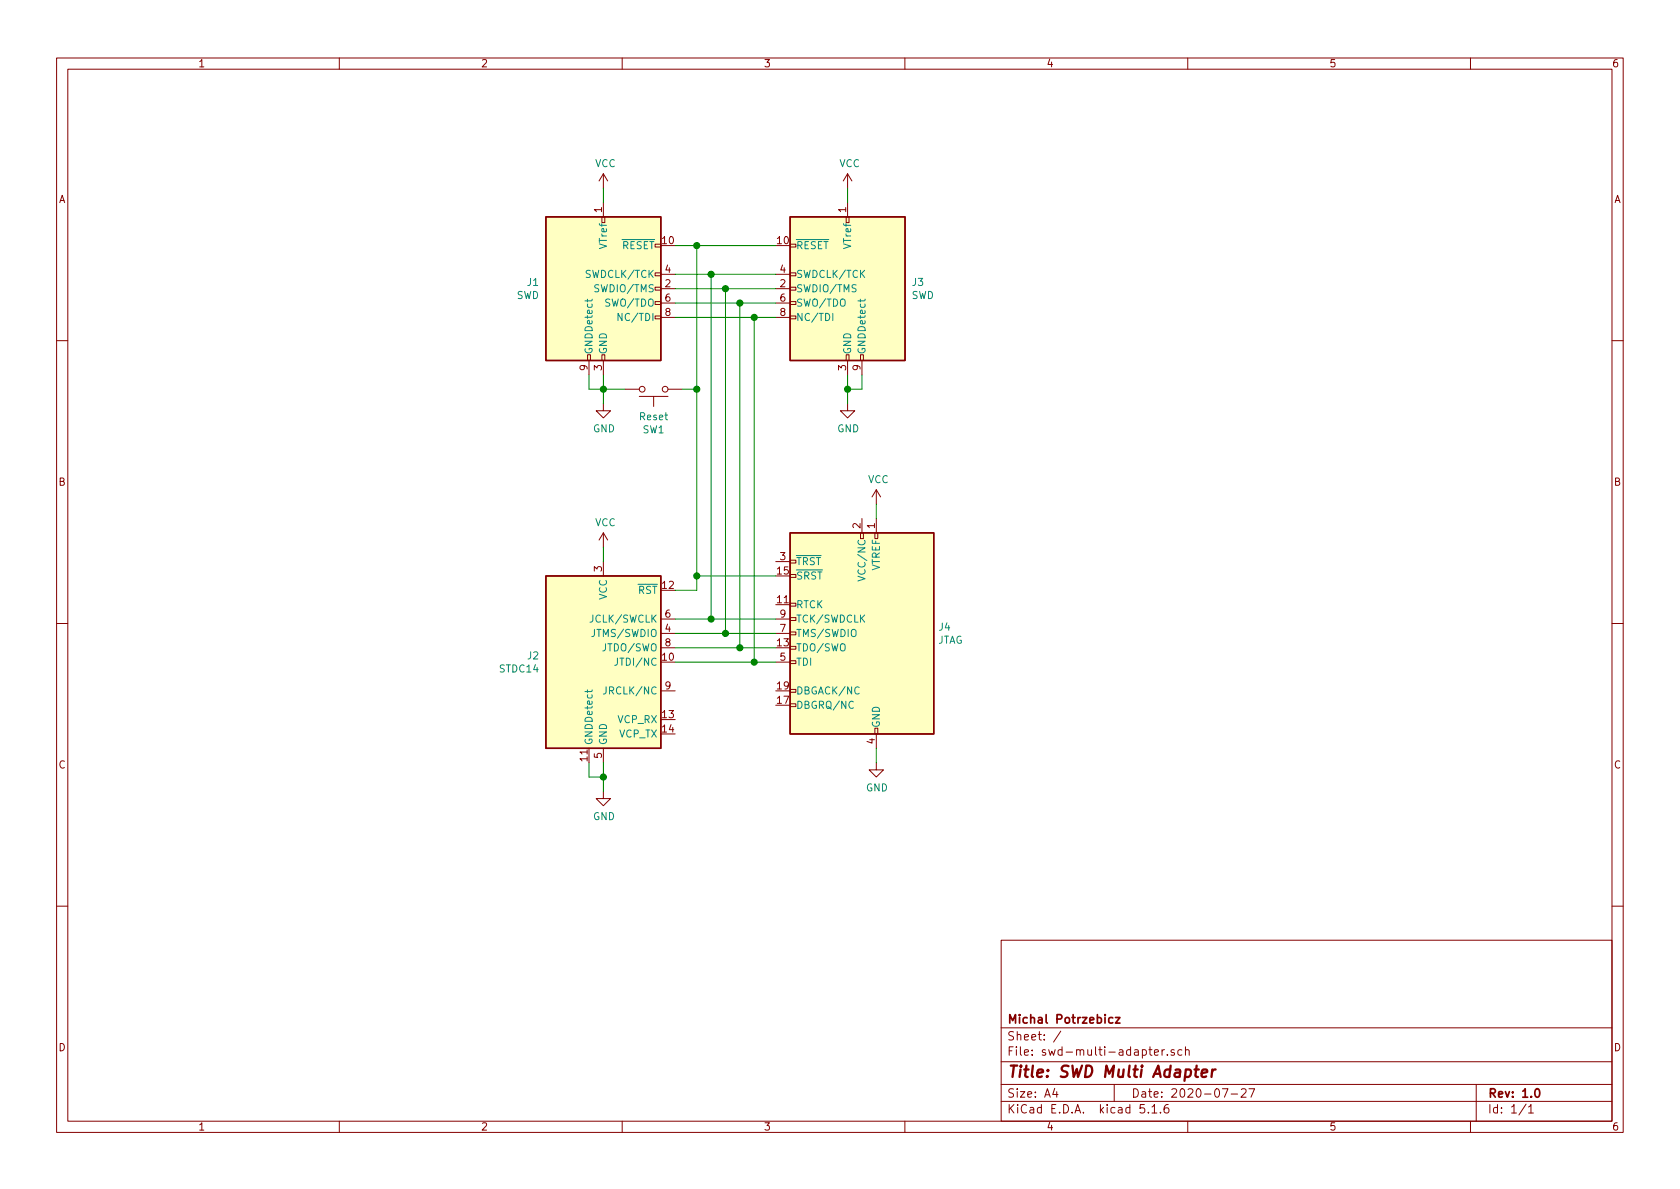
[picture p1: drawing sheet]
EESchema Schematic File Version 4
EELAYER 30 0
EELAYER END
$Descr A4 11693 8268
encoding utf-8
Sheet 1 1
Title "SWD Multi Adapter"
Date "2020-07-27"
Rev "1.0"
Comp "Michal Potrzebicz"
Comment1 ""
Comment2 ""
Comment3 ""
Comment4 ""
$EndDescr
$Comp
L Connector:Conn_ARM_JTAG_SWD_10 J1
U 1 1
P 4200 2000
F 0 "J1" H 3756 2046 50  0000 R CNN
F 1 "SWD" H 3756 1955 50  0000 R CNN
F 2 "Connector_PinHeader_1.27mm:PinHeader_2x05_P1.27mm_Vertical_SMD" H 4200 2000 50  0001 C CNN
F 3 "http://infocenter.arm.com/help/topic/com.arm.doc.ddi0314h/DDI0314H_coresight_components_trm.pdf" V 3850 750 50  0001 C CNN
	1    4200 2000
	1    0    0    -1  
$EndComp
$Comp
L Connector:Conn_ARM_JTAG_SWD_10 J3
U 1 1
P 5900 2000
F 0 "J3" H 5456 2046 50  0000 R CNN
F 1 "SWD" H 5456 1955 50  0000 R CNN
F 2 "Connector_IDC:IDC-Header_2x05_P2.54mm_Vertical" H 5900 2000 50  0001 C CNN
F 3 "http://infocenter.arm.com/help/topic/com.arm.doc.ddi0314h/DDI0314H_coresight_components_trm.pdf" V 5550 750 50  0001 C CNN
	1    5900 2000
	-1   0    0    -1  
$EndComp
Wire Wire Line
	4700 1700 4850 1700
Wire Wire Line
	4700 1900 4950 1900
Wire Wire Line
	4700 2000 5050 2000
Wire Wire Line
	4700 2100 5150 2100
Wire Wire Line
	4700 2200 5250 2200
Wire Wire Line
	4100 2600 4100 2700
Wire Wire Line
	4100 2700 4200 2700
Wire Wire Line
	6000 2700 6000 2600
Wire Wire Line
	5900 2600 5900 2700
Connection ~ 5900 2700
Wire Wire Line
	5900 2700 6000 2700
Wire Wire Line
	4200 2600 4200 2700
Wire Wire Line
	4200 1400 4200 1300
$Comp
L power:GND #PWR0101
U 1 1
P 5900 2800
F 0 "#PWR0101" H 5900 2550 50  0001 C CNN
F 1 "GND" H 5905 2627 50  0000 C CNN
F 2 "" H 5900 2800 50  0001 C CNN
F 3 "" H 5900 2800 50  0001 C CNN
	1    5900 2800
	1    0    0    -1  
$EndComp
Wire Wire Line
	5900 2800 5900 2700
$Comp
L Connector:Conn_ST_STDC14 J2
U 1 1
P 4200 4600
F 0 "J2" H 3757 4646 50  0000 R CNN
F 1 "STDC14" H 3757 4555 50  0000 R CNN
F 2 "Connector_IDC:IDC-Header_2x07_P2.54mm_Vertical" H 4200 4600 50  0001 C CNN
F 3 "https://www.st.com/content/ccc/resource/technical/document/user_manual/group1/99/49/91/b6/b2/3a/46/e5/DM00526767/files/DM00526767.pdf/jcr:content/translations/en.DM00526767.pdf" V 3850 3350 50  0001 C CNN
	1    4200 4600
	1    0    0    -1  
$EndComp
Wire Wire Line
	4700 4100 4850 4100
Wire Wire Line
	4850 4100 4850 4000
Connection ~ 4850 1700
Wire Wire Line
	4850 1700 5400 1700
Wire Wire Line
	4700 4300 4950 4300
Wire Wire Line
	4950 4300 4950 1900
Connection ~ 4950 1900
Wire Wire Line
	4950 1900 5400 1900
Wire Wire Line
	4700 4400 5050 4400
Wire Wire Line
	5050 4400 5050 2000
Connection ~ 5050 2000
Wire Wire Line
	5050 2000 5400 2000
Wire Wire Line
	4700 4500 5150 4500
Wire Wire Line
	5150 4500 5150 2100
Connection ~ 5150 2100
Wire Wire Line
	5150 2100 5400 2100
Wire Wire Line
	4700 4600 5250 4600
Wire Wire Line
	5250 4600 5250 2200
Connection ~ 5250 2200
Wire Wire Line
	5250 2200 5400 2200
$Comp
L power:GND #PWR0102
U 1 1
P 4200 2800
F 0 "#PWR0102" H 4200 2550 50  0001 C CNN
F 1 "GND" H 4205 2627 50  0000 C CNN
F 2 "" H 4200 2800 50  0001 C CNN
F 3 "" H 4200 2800 50  0001 C CNN
	1    4200 2800
	1    0    0    -1  
$EndComp
Wire Wire Line
	4200 2800 4200 2700
Connection ~ 4200 2700
Wire Wire Line
	4100 5300 4100 5400
Wire Wire Line
	4100 5400 4200 5400
Wire Wire Line
	4200 5400 4200 5300
$Comp
L power:GND #PWR0103
U 1 1
P 4200 5500
F 0 "#PWR0103" H 4200 5250 50  0001 C CNN
F 1 "GND" H 4205 5327 50  0000 C CNN
F 2 "" H 4200 5500 50  0001 C CNN
F 3 "" H 4200 5500 50  0001 C CNN
	1    4200 5500
	1    0    0    -1  
$EndComp
Wire Wire Line
	4200 5500 4200 5400
Connection ~ 4200 5400
$Comp
L power:VCC #PWR0104
U 1 1
P 4200 3800
F 0 "#PWR0104" H 4200 3650 50  0001 C CNN
F 1 "VCC" H 4215 3973 50  0000 C CNN
F 2 "" H 4200 3800 50  0001 C CNN
F 3 "" H 4200 3800 50  0001 C CNN
	1    4200 3800
	1    0    0    -1  
$EndComp
Wire Wire Line
	4200 3800 4200 3900
$Comp
L power:VCC #PWR0105
U 1 1
P 5900 1300
F 0 "#PWR0105" H 5900 1150 50  0001 C CNN
F 1 "VCC" H 5915 1473 50  0000 C CNN
F 2 "" H 5900 1300 50  0001 C CNN
F 3 "" H 5900 1300 50  0001 C CNN
	1    5900 1300
	1    0    0    -1  
$EndComp
$Comp
L Connector:Conn_ARM_JTAG_SWD_20 J4
U 1 1
P 6000 4400
F 0 "J4" H 5470 4446 50  0000 R CNN
F 1 "JTAG" H 5470 4355 50  0000 R CNN
F 2 "Connector_IDC:IDC-Header_2x10_P2.54mm_Vertical" H 6450 3350 50  0001 L TNN
F 3 "http://infocenter.arm.com/help/topic/com.arm.doc.dui0499b/DUI0499B_system_design_reference.pdf" V 5650 3150 50  0001 C CNN
	1    6000 4400
	-1   0    0    -1  
$EndComp
Wire Wire Line
	4950 4300 5400 4300
Connection ~ 4950 4300
Wire Wire Line
	5400 4400 5050 4400
Connection ~ 5050 4400
Wire Wire Line
	5150 4500 5400 4500
Connection ~ 5150 4500
Wire Wire Line
	5250 4600 5400 4600
Connection ~ 5250 4600
Wire Wire Line
	5400 4000 4850 4000
Connection ~ 4850 4000
Wire Wire Line
	4850 4000 4850 2700
$Comp
L power:VCC #PWR0106
U 1 1
P 6100 3500
F 0 "#PWR0106" H 6100 3350 50  0001 C CNN
F 1 "VCC" H 6115 3673 50  0000 C CNN
F 2 "" H 6100 3500 50  0001 C CNN
F 3 "" H 6100 3500 50  0001 C CNN
	1    6100 3500
	1    0    0    -1  
$EndComp
Wire Wire Line
	6100 3500 6100 3600
Wire Wire Line
	6100 5200 6100 5300
$Comp
L power:GND #PWR0107
U 1 1
P 6100 5300
F 0 "#PWR0107" H 6100 5050 50  0001 C CNN
F 1 "GND" H 6105 5127 50  0000 C CNN
F 2 "" H 6100 5300 50  0001 C CNN
F 3 "" H 6100 5300 50  0001 C CNN
	1    6100 5300
	1    0    0    -1  
$EndComp
Wire Wire Line
	5900 1300 5900 1400
$Comp
L power:VCC #PWR0108
U 1 1
P 4200 1300
F 0 "#PWR0108" H 4200 1150 50  0001 C CNN
F 1 "VCC" H 4215 1473 50  0000 C CNN
F 2 "" H 4200 1300 50  0001 C CNN
F 3 "" H 4200 1300 50  0001 C CNN
	1    4200 1300
	1    0    0    -1  
$EndComp
$Comp
L Switch:SW_Push SW1
U 1 1
P 4550 2700
F 0 "SW1" H 4550 2985 50  0000 C CNN
F 1 "Reset" H 4550 2894 50  0000 C CNN
F 2 "Button_Switch_SMD:SW_SPST_CK_RS282G05A3" H 4550 2900 50  0001 C CNN
F 3 "~" H 4550 2900 50  0001 C CNN
	1    4550 2700
	1    0    0    1   
$EndComp
Wire Wire Line
	4200 2700 4350 2700
Wire Wire Line
	4750 2700 4850 2700
Connection ~ 4850 2700
Wire Wire Line
	4850 2700 4850 1700
$EndSCHEMATC
